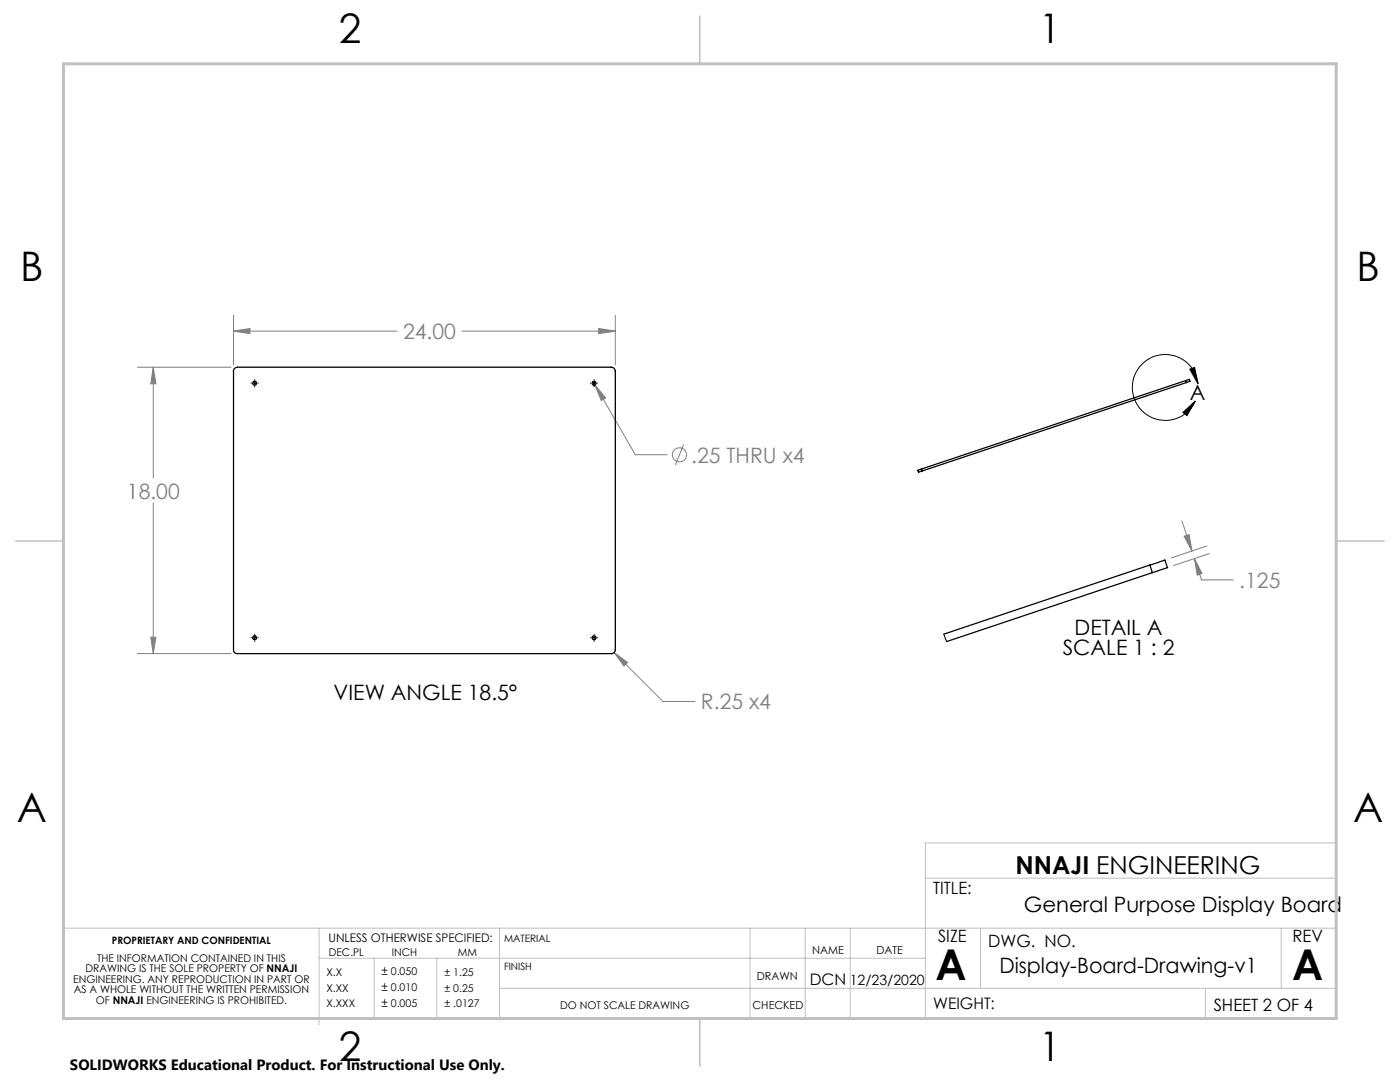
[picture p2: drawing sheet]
<svg xmlns="http://www.w3.org/2000/svg" width="279mm" height="216mm" viewBox="0 0 279 216" stroke-linecap="round" stroke-linejoin="round" font-family="sans-serif">
<g fill="none" stroke="#808080" stroke-width=".2">
<path d="M27.4 73.3h18.7M30.6 73.3l.5 3.3h-1zM30.6 73.3v22.1M46.6 62.9v9.9M46.6 66.1h32.7M46.6 66.1l3.3-.6v1.1zM92.2 66.1h30.6M118.7 76.8l2.2 2.6-.9 .5zM118.7 76.8l8.1 13.9h6.3M119.5 65.5l3.3 .6-3.3 .5zM122.8 62.9v9.9M136.4 88.7l-1.6 4.1"/>
<path d="M30.6 100.4v30M235.9 103.9l2 6.1M236.3 107l1-.3 .6 3.3zM238.4 111.5l1.5 2.9-1 .4zM238.4 111.5l1.4 4.2h6.3M240.9 108.9l-7.2 2.4M241.4 110.5l-7.2 2.4M27.4 130.4h18.7M30.1 127.1h1l-.5 3.3zM122.6 130.2l9.7 9.8h6.4M122.6 130.2l2.6 2-.7 .7z"/>
<circle cx="135.6" cy="90.7" r="1.41"/>
</g>
<g fill="none" stroke="#000" stroke-width=".2">
<path d="M50.1 76.4h.1M50.5 76.4h.7M50.8 75.7v.1M50.8 76.1v.7M50.8 77.1v.1M51.5 76.4h.1M117.8 76.4h.1M118.3 76.4h.6M118.6 75.7v.1M118.6 76.1v.7M118.6 77.1v.1M119.2 76.4h.1"/>
<path d="M237.5 73.7l.9-.4 .7 3.3zM239.1 76.6a6.6 6.6 0 0 0-9.5-5.2 6.6 6.6 0 0 0-1.6 10.7 6.6 6.6 0 0 0 10.5-2.1M236.1 82.3l2.4-2.3-1.6 2.9zM50.1 127.2h.1M50.5 127.2h.7M50.8 126.5v.1M50.8 126.9v.7M50.8 127.9v.1M51.5 127.2h.1M117.8 127.2h.1M118.3 127.2h.6M118.6 126.5v.1"/>
<path d="M118.6 126.9v.7M118.6 127.9v.1M119.2 127.2h.1"/>
</g>
<g fill="none" stroke="#c0c0c0" stroke-width=".2">
<path d="M184.7 175.2h82M266.7 168.2h-82v35M12.7 185.2h254M63.7 191.2h121M63.7 185.2v19.3M74.7 191.2v12M87.2 191.2v12M99.7 185.2v18M99.7 197.2h167M149.7 185.2v18M160.7 185.2v18M169.7 185.2v18"/>
<path d="M195.7 185.2v12M240.6 197.2v6M255.7 185.2v12M14.8 203.2h239.9"/>
</g>
<path d="M139.7 3.2v9.5M3.1 107.9h9.6M266.7 107.9h9.5M139.7 203.2v9.6" fill="none" stroke="#c0c0c0" stroke-width=".3"/>
<path d="M12.7 12.7h254v190.5h-254z" fill="none" stroke="#c0c0c0" stroke-width=".6"/>
<path d="M237.5 73.7l.9-.4 .7 3.3zM236.1 82.3l2.4-2.3-1.6 2.9z" fill="#000"/>
<path d="M236.3 107l1-.3 .6 3.3zM238.4 111.5l1.5 2.9-1 .4zM46.6 66.1l3.3-.6v1.1zM119.5 65.5l3.3 .6-3.3 .5zM30.6 73.3l.5 3.3h-1zM30.1 127.1h1l-.5 3.3zM122.6 130.2l1.9 2.7 .7-.7zM118.7 76.8l1.3 3.1 .9-.5z" fill="#808080"/>
<g fill="none" stroke="#000" stroke-width=".25">
<path d="M46.8 73.5l.6-.2h74.6a.85 .85 0 0 1 .8 .8v55.5a.78 .78 0 0 1-.8 .8h-74.6a.73 .73 0 0 1-.8-.8v-55.7zM236.6 76l.7-.3 .2 .4-.8 .2M236.6 76l.1 .3M236.6 76l-52.7 17.6M236.7 76.3l-52.7 17.7M183.9 93.6l-.7 .2 .1 .4 .7-.2M183.9 93.6l.1 .4M229.5 112.7l3-.9 .5 1.5-3 1M229.5 112.7l.5 1.6M229.5 112.7l-41.2 13.8M230 114.3l-41.1 13.7"/>
<circle cx="50.8" cy="76.5" r=".39"/>
<circle cx="118.6" cy="76.5" r=".39"/>
<circle cx="50.8" cy="127.3" r=".39"/>
<circle cx="118.6" cy="127.3" r=".39"/>
</g>
<path d="M188.3 126.5l.6 1.5" fill="none" stroke="#000" stroke-width=".2"/>
<g font-size="8.5">
<text x="186.7" y="195.5">A</text>
<text x="257.9" y="195.5">A</text>
</g>
<g font-size="8.1">
<text x="67.6" y="8.5">2</text>
<text x="207.3" y="8.5">1</text>
<text x="4" y="56.2">B</text>
<text x="270.7" y="56.2">B</text>
<text x="3.3" y="164.1">A</text>
<text x="270" y="164.1">A</text>
<text x="67.6" y="211.7">2</text>
<text x="207.3" y="211.7">1</text>
</g>
<text font-size="4.9" x="202.7" y="174.4">NNAJI ENGINEERING</text>
<g font-size="4.2" fill="#808080">
<text x="80.5" y="67.6">24.00</text>
<text x="138" y="92.3">.25 THRU x4</text>
<text x="25.3" y="99.5">18.00</text>
<text x="247.3" y="117.3">.125</text>
<text x="139.9" y="141.6">R.25 x4</text>
</g>
<g font-size="4.2">
<text x="237.4" y="79.8">A</text>
<text x="212.1" y="130.8">SCALE 1 : 2</text>
<text x="214.5" y="126.6">DETAIL A</text>
<text x="66.6" y="139.7">VIEW ANGLE 18.5°</text>
<text x="204.3" y="181.9">General Purpose Display Board</text>
<text x="199.4" y="194.2">Display-Board-Drawing-v1</text>
</g>
<g font-size="3.4">
<text x="186.2" y="178.4">TITLE:</text>
<text x="187.2" y="187.9">SIZE</text>
<text x="197.2" y="188.9">DWG. NO.</text>
<text x="257.9" y="187.9">REV</text>
<text x="242.2" y="201.7">SHEET 2 OF 4</text>
</g>
<g font-size="3.2">
<text x="161.6" y="196.6">DCN</text>
<text x="186.2" y="201.3">WEIGHT:</text>
</g>
<text font-size="3" x="14" y="213.5">SOLIDWORKS Educational Product. For Instructional Use Only.</text>
<text font-size="2.8" x="169.6" y="196.6">12/23/2020</text>
<g font-size="2.4">
<text x="65.6" y="187.9">UNLESS OTHERWISE SPECIFIED:</text>
<text x="76.1" y="194.6">± 0.050</text>
<text x="76.1" y="197.8">± 0.010</text>
<text x="76.1" y="201">± 0.005</text>
</g>
<g font-size="2.2">
<text x="162.1" y="190.4">NAME</text>
<text x="174.9" y="190.4">DATE</text>
<text x="151" y="195.6">DRAWN</text>
<text x="150.2" y="201.4">CHECKED</text>
</g>
<g font-size="2.1">
<text x="19.4" y="191.9">THE INFORMATION CONTAINED IN THIS</text>
<text x="65.6" y="190.7">DEC.PL</text>
<text x="78.2" y="190.7">INCH</text>
<text x="91.4" y="190.7">MM</text>
<text x="14.6" y="196.1">ENGINEERING. ANY REPRODUCTION IN PART OR</text>
<text x="17" y="194">DRAWING IS THE SOLE PROPERTY OF NNAJI</text>
<text x="65.1" y="194.8">X.X</text>
<text x="65.1" y="197.9">X.XX</text>
<text x="88.7" y="194.8">± 1.25</text>
<text x="88.7" y="197.9">± 0.25</text>
<text x="14.7" y="198.2">AS A WHOLE WITHOUT THE WRITTEN PERMISSION</text>
<text x="19.1" y="200.3">OF NNAJI ENGINEERING IS PROHIBITED.</text>
<text x="65.1" y="201">X.XXX</text>
<text x="88.7" y="201">± .0127</text>
<text x="111.8" y="201.3">DO NOT SCALE DRAWING</text>
</g>
<g font-size="2">
<text x="22.3" y="188.4">PROPRIETARY AND CONFIDENTIAL</text>
<text x="100.6" y="187.9">MATERIAL</text>
<text x="100.6" y="193.5">FINISH</text>
</g>
</svg>
